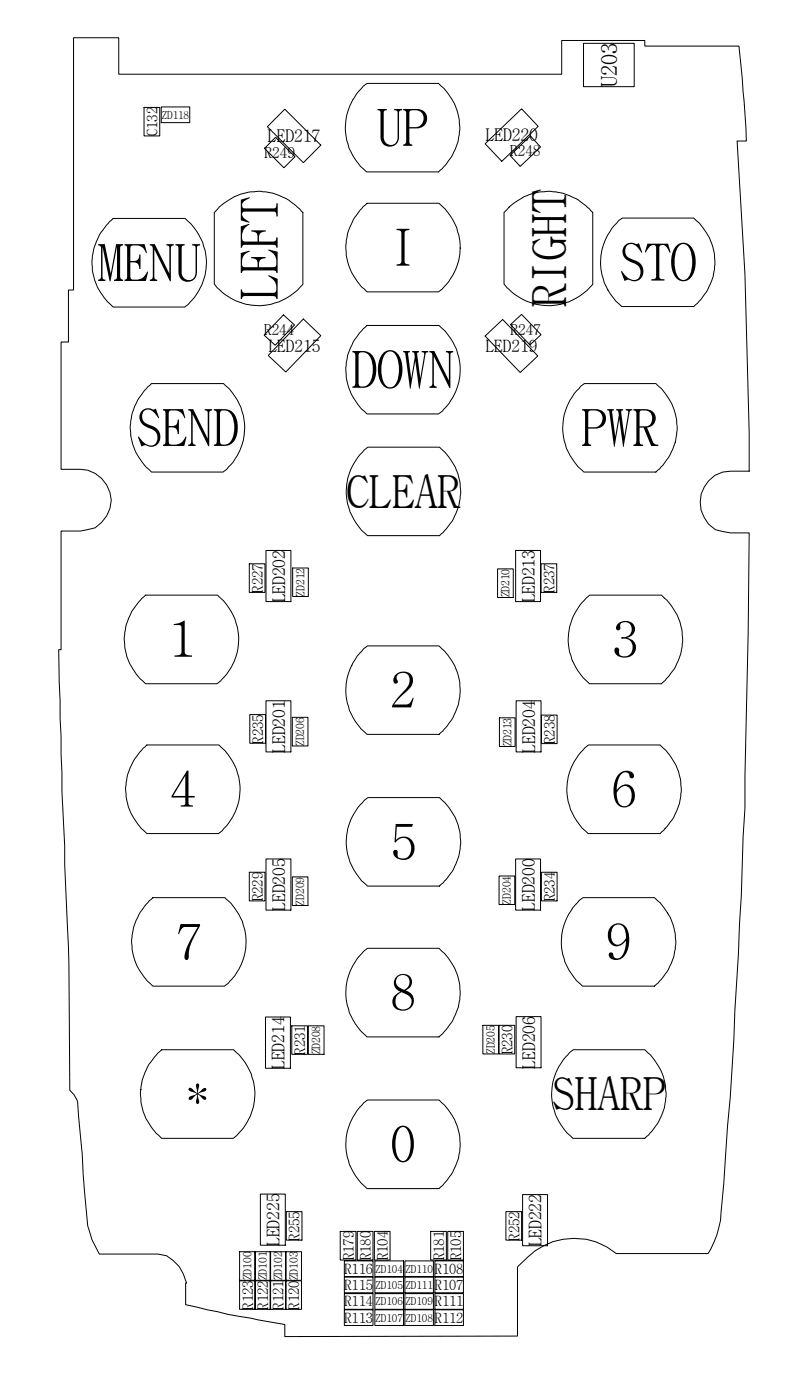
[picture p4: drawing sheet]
<svg xmlns="http://www.w3.org/2000/svg" width="134mm" height="238mm" viewBox="0 0 134 238" stroke-linecap="round" stroke-linejoin="round" font-family="sans-serif">
<g fill="none" stroke="#000" stroke-width=".17">
<path d="M12.5 6.4h7.7v6.2h75.2v-5.7h14.2v.9h16l.8 9.4 .4 6.8h-1.5a754.1 754.1 0 0 1 2 56.1h-3.2a5.3 5.3 0 0 0-5 4 5.3 5.3 0 0 0 2.5 6l2.5 .5h3.2l-.2 16.9-.5 24.5v5.5l-.3 4.9-.3 9.9-1.1 19.6-.2 4.9-.6 9.8-1.6 19.6a14.4 14.4 0 0 1-2.2 7h-15.6a11.3 11.3 0 0 0-15 .6l-1.8 1.7v11.8h-39.5v-2l-9.6-1.7-7.3-1.7v-3.7h.2a6.7 6.7 0 0 0-3.4-4.6l-1.5-.3h-9.9l-1.3-2.4-.7-2.4-1.7-21-.6-1.3-.7-.8a534.2 534.2 0 0 0-.9-38.4v-3.1l-.5-9.3-.5-24.1h.4v-20.2h3.3l2.5-.5a5.3 5.3 0 0 0 1.1-8.4l-1.1-.9-1.3-.5-1.2-.2h-3.3v-21.6h1.2v-8.9h.9zM24.5 18.3h2.6v4.8h-2.6zM27.4 18.2h4.8v2.7h-4.8zM48.4 18.6l6.1 6.1-3 3-6.1-6.1zM61.7 14.7l.7-.5h12.1a9.5 9.5 0 0 1 .9 14.2l-.9 .8h-12.2a9.7 9.7 0 0 1-.6-14.5zM99.2 7.4h8.6v7.3h-8.6zM18.6 37.7l.6-.5h12.3a9.6 9.6 0 0 1-.1 15h-12.2a9.7 9.7 0 0 1-.6-14.5zM37.3 35.2a9.7 9.7 0 0 1 14.2 .9v12.3a9.6 9.6 0 0 1-15.1-.1v-12.2zM46.8 23.4l3.3 3.3-1.9 1.8-3.3-3.3zM61.7 35.1l.7-.5h12.2a9.6 9.6 0 0 1-.1 15h-12.1a9.6 9.6 0 0 1-.9-14.2zM82.4 24.5l6.2-6 2.8 3-6.1 5.9zM86.5 35.2a9.7 9.7 0 0 1 14.2 .9v12.3a9.6 9.6 0 0 1-15.1-.1v-12.2z"/>
<path d="M86.7 26.4l3.4-3.3 1.7 1.9-3.4 3.3zM105.1 37.6l.6-.5h12.2a9.7 9.7 0 0 1 0 15h-12.3a9.7 9.7 0 0 1-.5-14.5zM48.2 53.6l1.8 1.7-3.2 3.4-1.9-1.7zM51.5 54.3l3 2.8-5.9 6.2-3-2.8zM61.7 55.9l.7-.5h12.2a9.6 9.6 0 0 1-.1 15h-12.1a9.7 9.7 0 0 1-.7-14.5zM82.4 57.2l3-2.9 6 6.2-3 2.9zM86.7 55.2l1.9-1.7 3.3 3.4-1.8 1.8zM25.1 65.8l.6-.6h12.3a9.6 9.6 0 0 1-.1 15.1h-12.2a9.5 9.5 0 0 1-.8-14.2zM61.9 76.5l.6-.4h12.2a9.8 9.8 0 0 1 0 15h-12.3a9.6 9.6 0 0 1-.5-14.6zM98.7 65.7l.6-.5h12.1a9.5 9.5 0 0 1 .9 14.2l-.9 .9h-12.2a9.7 9.7 0 0 1-.5-14.6zM42.4 95.9h2.6v4.9h-2.6zM45.2 93.6h4.2v8.7h-4.2z"/>
<path d="M49.7 96.6h2.7v4.9h-2.7zM84.5 96.8h2.7v4.8h-2.7zM87.6 93.6h4.2v8.7h-4.2zM91.9 95.9h2.7v4.9h-2.7zM24.1 101.8l.6-.6h12.3a9.6 9.6 0 0 1-.1 15.1h-12.2a9.6 9.6 0 0 1-.6-14.5zM45.2 119.2h4.2v8.7h-4.2zM61.8 110.3l.6-.4h12.2a9.7 9.7 0 0 1 0 15h-12.2a9.7 9.7 0 0 1-.6-14.6zM87.7 119.2h4.2v8.7h-4.2zM99.6 101.7l.6-.5h12.2a9.8 9.8 0 0 1 0 15.1h-12.2a9.6 9.6 0 0 1-.6-14.6zM24.3 127.3l.7-.6h12.2a9.6 9.6 0 0 1-.1 15.1h-12.1a9.8 9.8 0 0 1-.7-14.5zM42.4 121.5h2.7v4.9h-2.7zM49.7 122h2.6v4.9h-2.6z"/>
<path d="M61.9 136.1l.6-.4h12.2a9.7 9.7 0 0 1 0 15h-12.3a9.6 9.6 0 0 1-.5-14.6zM84.9 122.1h2.6v4.9h-2.6zM92 121.6h2.7v4.9h-2.7zM99.4 127.2l.6-.5h12.2a9.8 9.8 0 0 1 0 15.1h-12.3a9.6 9.6 0 0 1-.5-14.6zM25.3 153.2l.7-.5h12.2a9.6 9.6 0 0 1-.1 15h-12.1a9.5 9.5 0 0 1-.9-14.1zM42.4 148.4h2.6v4.8h-2.6zM45.2 146.1h4.2v8.7h-4.2zM49.7 149.1h2.6v4.9h-2.6zM84.8 149h2.7v4.8h-2.7zM87.6 146.1h4.2v8.7h-4.2zM92 148.4h2.7v4.8h-2.7zM98.4 153.1l.7-.4h12.1a9.5 9.5 0 0 1 .9 14.2l-.9 .8h-12.2a9.7 9.7 0 0 1-.6-14.6z"/>
<path d="M26.8 179.1l.7-.6h12.2a9.6 9.6 0 0 1-.1 15.1h-12.1a9.7 9.7 0 0 1-.7-14.5zM45.1 173h4.2v8.7h-4.2zM49.6 174.5h2.6v4.8h-2.6zM52.4 174.5h2.7v4.8h-2.7zM61.8 161.8l.6-.5h12.2a9.7 9.7 0 0 1 0 15.1h-12.2a9.7 9.7 0 0 1-.6-14.6zM82 174.4h2.7v4.9h-2.7zM84.8 174.4h2.7v4.9h-2.7zM87.7 172.9h4.2v8.7h-4.2zM96.8 179l.6-.5h12.2a9.7 9.7 0 0 1 0 15.1h-12.3a9.7 9.7 0 0 1-.5-14.6zM61.8 187.6l.6-.5h12.2a9.7 9.7 0 0 1 .3 14.8l-.3 .3h-12.2a9.7 9.7 0 0 1-.6-14.6zM40.7 217.9h2.7v4.8h-2.7zM40.7 212.9h2.7v4.9h-2.7z"/>
<path d="M43.3 217.9h2.7v4.8h-2.7zM43.3 212.9h2.7v4.9h-2.7zM44.2 203.1h4.3v8.7h-4.3zM45.9 217.9h2.7v4.8h-2.7zM45.9 212.9h2.7v4.9h-2.7zM48.6 217.9h2.6v4.8h-2.6zM48.6 212.9h2.6v4.9h-2.6zM48.6 206.1h2.7v4.8h-2.7zM57.8 209.5h2.7v4.8h-2.7zM58.5 217.2h4.9v2.7h-4.9zM58.5 214.5h4.9v2.6h-4.9zM60.7 209.5h2.7v4.8h-2.7z"/>
<path d="M63.6 209.5h2.7v4.8h-2.7zM63.7 214.5h4.9v2.6h-4.9zM63.7 217.2h4.9v2.7h-4.9zM68.8 214.5h4.8v2.6h-4.8zM68.8 217.2h4.8v2.7h-4.8zM73.2 209.5h2.6v4.8h-2.6zM73.9 217.2h4.8v2.7h-4.8zM73.9 214.5h4.8v2.6h-4.8zM76.1 209.5h2.6v4.8h-2.6zM86 206.1h2.6v4.8h-2.6zM88.8 203.2h4.2v8.7h-4.2zM58.5 222.8h4.9v2.7h-4.9z"/>
<path d="M58.5 220h4.9v2.7h-4.9zM63.7 220h4.9v2.7h-4.9zM63.7 222.8h4.9v2.7h-4.9zM68.8 222.8h4.8v2.7h-4.8zM68.8 220h4.8v2.7h-4.8zM73.9 220h4.8v2.7h-4.8zM73.9 222.8h4.8v2.7h-4.8z"/>
</g>
<g font-size="8.7">
<text x="64" y="24.8">UP</text>
<text x="16.6" y="47.8">MENU</text>
<text x="66.3" y="45.2">I</text>
<text x="105.2" y="47.7">STO</text>
<text x="47.2" y="51" transform="rotate(-90 47.2 51)">LEFT</text>
<text x="59.8" y="66">DOWN</text>
<text x="23.1" y="75.8">SEND</text>
<text x="98.8" y="75.8">PWR</text>
<text x="28.7" y="111.9">1</text>
<text x="104.1" y="111.9">3</text>
<text x="66.3" y="120.5">2</text>
<text x="28.9" y="137.3">4</text>
<text x="103.9" y="137.3">6</text>
<text x="66.4" y="146.3">5</text>
<text x="29.9" y="163.3">7</text>
<text x="102.9" y="163.3">9</text>
<text x="66.3" y="171.9">8</text>
<text x="31.4" y="189.2">*</text>
<text x="66.3" y="197.7">0</text>
</g>
<text font-size="8" x="96.2" y="52.3" transform="rotate(-90 96.2 52.3)">RIGHT</text>
<g font-size="7.8">
<text x="58.9" y="86.3">CLEAR</text>
<text x="93.8" y="188.8">SHARP</text>
</g>
<text font-size="3.8" x="104.9" y="14.8" transform="rotate(-90 104.9 14.8)">U203</text>
<g font-size="3">
<text x="45.5" y="24.2">LED217</text>
<text x="82.5" y="24.1">LED220</text>
<text x="48.4" y="102.5" transform="rotate(-90 48.4 102.5)">LED202</text>
<text x="90.9" y="102.5" transform="rotate(-90 90.9 102.5)">LED213</text>
<text x="48.4" y="128" transform="rotate(-90 48.4 128)">LED201</text>
<text x="90.9" y="128" transform="rotate(-90 90.9 128)">LED204</text>
<text x="48.4" y="154.9" transform="rotate(-90 48.4 154.9)">LED205</text>
<text x="90.9" y="154.9" transform="rotate(-90 90.9 154.9)">LED200</text>
<text x="48.4" y="181.8" transform="rotate(-90 48.4 181.8)">LED214</text>
<text x="90.9" y="181.7" transform="rotate(-90 90.9 181.7)">LED206</text>
<text x="47.5" y="211.9" transform="rotate(-90 47.5 211.9)">LED225</text>
<text x="92" y="212" transform="rotate(-90 92 212)">LED222</text>
</g>
<g font-size="2.9">
<text x="45.7" y="59.8">LED215</text>
<text x="82.5" y="59.9">LED219</text>
</g>
<g font-size="2.6">
<text x="45" y="26.8">R249</text>
<text x="86.7" y="26.6">R248</text>
<text x="44.9" y="57">R244</text>
<text x="86.7" y="56.9">R247</text>
</g>
<g font-size="2.5">
<text x="26.8" y="23.2" transform="rotate(-90 26.8 23.2)">C132</text>
<text x="44.6" y="100.8" transform="rotate(-90 44.6 100.8)">R227</text>
<text x="94.2" y="100.8" transform="rotate(-90 94.2 100.8)">R237</text>
<text x="44.7" y="126.5" transform="rotate(-90 44.7 126.5)">R235</text>
<text x="94.3" y="126.5" transform="rotate(-90 94.3 126.5)">R238</text>
<text x="44.6" y="153.3" transform="rotate(-90 44.6 153.3)">R229</text>
<text x="94.3" y="153.3" transform="rotate(-90 94.3 153.3)">R234</text>
<text x="51.9" y="179.4" transform="rotate(-90 51.9 179.4)">R231</text>
<text x="87.1" y="179.3" transform="rotate(-90 87.1 179.3)">R230</text>
<text x="50.9" y="211" transform="rotate(-90 50.9 211)">R255</text>
<text x="60.1" y="214.4" transform="rotate(-90 60.1 214.4)">R179</text>
<text x="63" y="214.4" transform="rotate(-90 63 214.4)">R180</text>
<text x="65.9" y="214.4" transform="rotate(-90 65.9 214.4)">R104</text>
<text x="75.5" y="214.4" transform="rotate(-90 75.5 214.4)">R181</text>
<text x="78.4" y="214.4" transform="rotate(-90 78.4 214.4)">R105</text>
<text x="88.3" y="211" transform="rotate(-90 88.3 211)">R252</text>
<text x="43" y="222.8" transform="rotate(-90 43 222.8)">R123</text>
<text x="45.6" y="222.8" transform="rotate(-90 45.6 222.8)">R122</text>
<text x="48.2" y="222.8" transform="rotate(-90 48.2 222.8)">R121</text>
<text x="50.8" y="222.8" transform="rotate(-90 50.8 222.8)">R120</text>
</g>
<g font-size="2.4">
<text x="58.5" y="219.4">R115</text>
<text x="58.5" y="216.6">R116</text>
<text x="73.9" y="219.4">R107</text>
<text x="73.9" y="216.6">R108</text>
<text x="58.5" y="225">R113</text>
<text x="58.5" y="222.2">R114</text>
<text x="73.9" y="222.2">R111</text>
<text x="73.9" y="225">R112</text>
</g>
<g font-size="2">
<text x="51.8" y="101.5" transform="rotate(-90 51.8 101.5)">ZD212</text>
<text x="86.6" y="101.6" transform="rotate(-90 86.6 101.6)">ZD210</text>
<text x="51.7" y="126.9" transform="rotate(-90 51.7 126.9)">ZD206</text>
<text x="86.9" y="127" transform="rotate(-90 86.9 127)">ZD213</text>
<text x="51.7" y="154" transform="rotate(-90 51.7 154)">ZD209</text>
<text x="86.8" y="153.8" transform="rotate(-90 86.8 153.8)">ZD204</text>
<text x="54.4" y="179.4" transform="rotate(-90 54.4 179.4)">ZD208</text>
<text x="84.1" y="179.3" transform="rotate(-90 84.1 179.3)">ZD205</text>
<text x="42.7" y="217.8" transform="rotate(-90 42.7 217.8)">ZD100</text>
<text x="45.3" y="217.8" transform="rotate(-90 45.3 217.8)">ZD101</text>
<text x="47.9" y="217.8" transform="rotate(-90 47.9 217.8)">ZD102</text>
<text x="50.6" y="217.8" transform="rotate(-90 50.6 217.8)">ZD103</text>
</g>
<g font-size="1.9">
<text x="27.5" y="20.2">ZD118</text>
<text x="63.8" y="216.5">ZD104</text>
<text x="63.8" y="219.2">ZD105</text>
<text x="68.9" y="216.5">ZD110</text>
<text x="68.9" y="219.2">ZD111</text>
<text x="63.8" y="222">ZD106</text>
<text x="63.8" y="224.8">ZD107 ZD108</text>
<text x="68.9" y="222">ZD109</text>
</g>
</svg>
